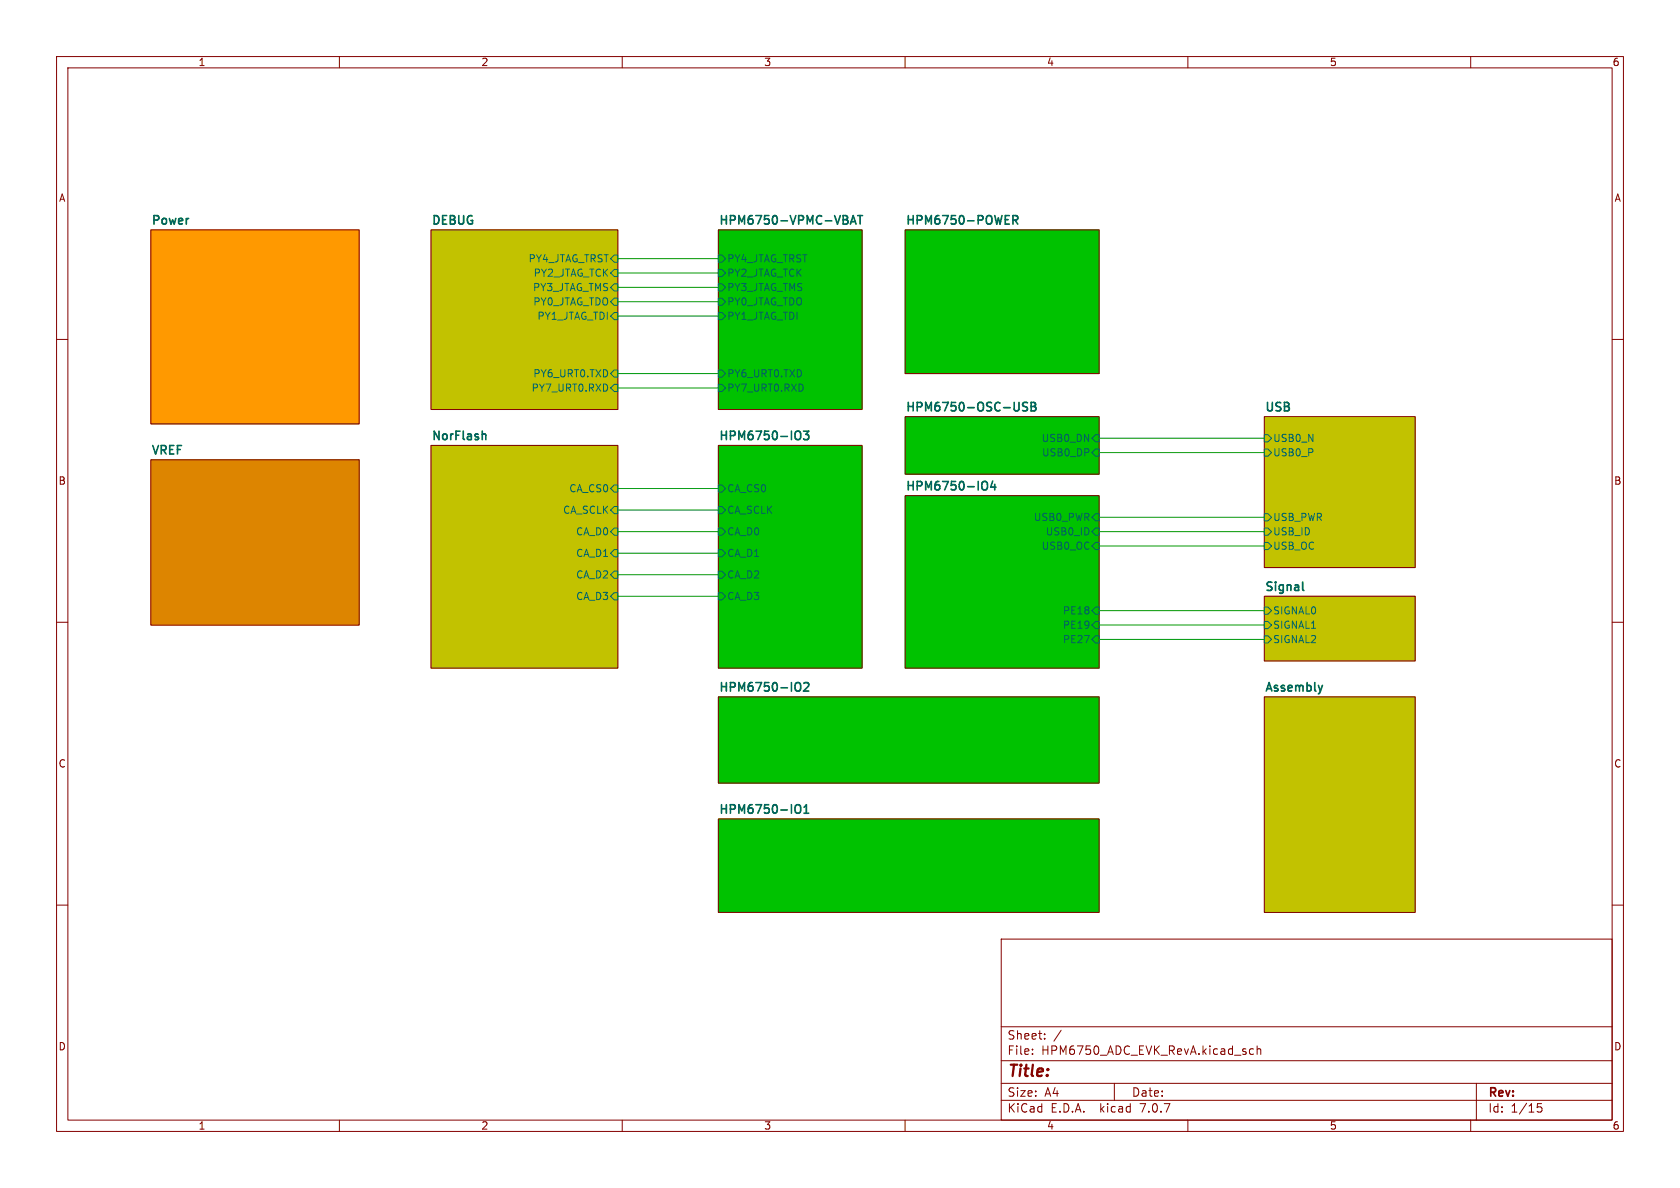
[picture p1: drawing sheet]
<svg xmlns="http://www.w3.org/2000/svg" width="297mm" height="210mm" viewBox="0 0 297 210" stroke-linecap="round" stroke-linejoin="round" font-family="sans-serif">
<g fill="none" stroke="#840000" stroke-width=".18">
<path d="M10 10h277v190h-277zM12 12h273v186h-273zM60 10v2M110 10v2M160 10v2M210 10v2M260 10v2M10 60h2M26.7 40.6h36.8v34.3h-36.8zM76.2 40.6h33v31.8h-33zM127 40.6h25.4v31.8h-25.4zM160 40.6h34.3v25.4h-34.3z"/>
<path d="M285 60h2M76.2 78.7h33v39.4h-33zM127 78.7h25.4v39.4h-25.4zM160 73.7h34.3v10.1h-34.3zM223.5 73.7h26.7v26.6h-26.7zM26.7 81.3h36.8v29.2h-36.8zM160 87.6h34.3v30.5h-34.3zM10 110h2M223.5 105.4h26.7v11.4h-26.7zM285 110h2M127 123.2h67.3v15.2h-67.3zM223.5 123.2h26.7v38.1h-26.7z"/>
<path d="M10 160h2M127 144.8h67.3v16.5h-67.3zM285 160h2M177 166h108v32h-108zM60 198v2M110 198v2M160 198v2M177 194.5h108M177 191.5h108M177 187.5h108M177 181.5h108M182.5 186.3v.1"/>
<path d="M182.5 185.5v.1M184.7 183.6v.1M184.7 182.8v.1M187.6 182.1l-1.3 2M197 191.5v3M210 198v2M221 186.3l.2 .1 .4-.1M221.6 185.5l-.4-.1-.2 .1M222.2 185.5l.3-.1 .3 .1 .1 .9M222.2 184.9v1.5M260 198v2M261 191.5v6.5"/>
<path d="M272.5 195.1h-.7l-.1 .7 .3-.1h.5l.1 .3-.1 .5-.2 .1-.6-.1"/>
</g>
<g fill="#00c200" stroke="#00c200" stroke-width=".18">
<path d="M160 73.7h34.3v10.1h-34.3z"/>
<path d="M127 78.7h25.4v39.4h-25.4z"/>
<path d="M127 123.2h67.3v15.2h-67.3z"/>
<path d="M127 144.8h67.3v16.5h-67.3z"/>
<path d="M127 40.6h25.4v31.8h-25.4z"/>
<path d="M160 40.6h34.3v25.4h-34.3z"/>
<path d="M160 87.6h34.3v30.5h-34.3z"/>
</g>
<path d="M26.7 81.3h36.8v29.2h-36.8z" fill="#dd8500" stroke="#dd8500" stroke-width=".18"/>
<g fill="#c2c200" stroke="#c2c200" stroke-width=".18">
<path d="M76.2 40.6h33v31.8h-33z"/>
<path d="M76.2 78.7h33v39.4h-33z"/>
<path d="M223.5 73.7h26.7v26.6h-26.7z"/>
<path d="M223.5 105.4h26.7v11.4h-26.7z"/>
<path d="M223.5 123.2h26.7v38.1h-26.7z"/>
</g>
<path d="M26.7 40.6h36.8v34.3h-36.8z" fill="#f90" stroke="#f90" stroke-width=".18"/>
<g fill="none" stroke="#006464" stroke-width=".18">
<path d="M107.9 48.3l.7-.7h.6v1.3h-.6zM107.9 53.3l.7-.6h.6v1.3h-.6zM108.6 45.1h.6v1.3h-.6l-.7-.7zM108.6 50.2h.6v1.2h-.6l-.7-.6zM108.6 55.2h.6v1.3h-.6l-.7-.6zM127 47.6h.6l.7 .7-.7 .6h-.6zM127 50.2h.6l.7 .6-.7 .6h-.6zM127 45.1h.6l.7 .6-.7 .7h-.6zM127 55.2h.6l.7 .7-.7 .6h-.6zM127 52.7h.6l.7 .6-.7 .7h-.6zM107.9 66l.7-.6h.6v1.3h-.6zM108.6 67.9h.6v1.3h-.6l-.7-.6z"/>
<path d="M127 67.9h.6l.7 .7-.7 .6h-.6zM127 65.4h.6l.7 .6-.7 .7h-.6zM193.7 76.8h.6v1.3h-.6l-.7-.6zM193.7 79.4h.6v1.2h-.6l-.7-.6zM223.5 79.4h.7l.6 .6-.6 .6h-.7zM223.5 76.8h.7l.6 .7-.6 .6h-.7zM107.9 94l.7-.7h.6v1.3h-.6zM107.9 86.4l.7-.7h.6v1.3h-.6zM108.6 89.5h.6v1.3h-.6l-.7-.6zM108.6 97.2h.6v1.2h-.6l-.7-.6zM127 85.7h.6l.7 .7-.7 .6h-.6zM127 89.5h.6l.7 .7-.7 .6h-.6z"/>
<path d="M127 93.3h.6l.7 .7-.7 .6h-.6zM127 97.2h.6l.7 .6-.7 .6h-.6zM193.7 93.3h.6v1.3h-.6l-.7-.6zM193.7 95.9h.6v1.3h-.6l-.7-.7zM193.7 90.8h.6v1.3h-.6l-.7-.7zM223.5 95.9h.7l.6 .6-.6 .7h-.7zM223.5 93.3h.7l.6 .7-.6 .6h-.7zM223.5 90.8h.7l.6 .6-.6 .7h-.7zM107.9 105.4l.7-.6h.6v1.2h-.6zM108.6 101h.6v1.2h-.6l-.7-.6zM127 101h.6l.7 .6-.7 .6h-.6zM127 104.8h.6l.7 .6-.7 .6h-.6z"/>
<path d="M193.7 112.4h.6v1.3h-.6l-.7-.7zM193.7 107.3h.6v1.3h-.6l-.7-.6zM193.7 109.9h.6v1.2h-.6l-.7-.6zM223.5 109.9h.7l.6 .6-.6 .6h-.7zM223.5 112.4h.7l.6 .6-.6 .7h-.7zM223.5 107.3h.7l.6 .7-.6 .6h-.7z"/>
</g>
<g fill="none" stroke="#006464" stroke-width=".3">
<path d="M150.3 39.6l.5-1.5 .5 1.5M150.5 39.2h.7M151.6 38.1h.9M152.1 38.1v1.5M179.1 38.9l.7-.1 .1-.2v-.3l-.3-.2h-.5v1.5M179.4 38.9l.5 .7M85.8 76.8l.1 .9M140.9 76.2a.5 .5 0 0 1 .7 .5v.5a.5 .5 0 0 1-.7 .5M142.1 76.2h.9l-.5 .6 .4 .1v.7l-.2 .1h-.4l-.2-.1M181.6 71.2l-.5-.1-.2 .2v.4l.6 .3 .1 .3-.2 .3h-.6M182.3 71.1h.5l.2 .2 .1 .3-.3 .2a.4 .4 0 0 1 .4 .4 .4 .4 0 0 1-.3 .4h-.6zM182.3 71.8h.5"/>
<path d="M173.9 85.1a.5 .5 0 0 1 .7 .5v.5a.5 .5 0 0 1-.7 .5M175.5 85l-.4 1.1h1M175.9 85.6v1M230.4 104.3l.1 .1M140.9 120.7a.5 .5 0 0 1 .7 .5v.5a.5 .5 0 0 1-.7 .5M142.1 120.8l.6-.1 .2 .1 .1 .3-.9 1.1h.9M140.6 142.5a.5 .5 0 0 1 .6-.2 .5 .5 0 0 1 .4 .5v.5a.5 .5 0 0 1-.4 .5 .5 .5 0 0 1-.6-.3M142.1 143.8h.9M142.1 142.7l.5-.4v1.5"/>
</g>
<g fill="none" stroke="#009600" stroke-width=".18">
<path d="M109.2 53.3h17.8M109.2 55.9h17.8M109.2 48.3h17.8M109.2 50.8h17.8M109.2 45.7h17.8M109.2 68.6h17.8M109.2 66h17.8M194.3 77.5h29.2M109.2 90.2h17.8M109.2 94h17.8M109.2 86.4h17.8M109.2 97.8h17.8"/>
<path d="M194.3 94h29.2M194.3 91.4h29.2M194.3 96.5h29.2M194.3 80h29.2M109.2 101.6h17.8M109.2 105.4h17.8M194.3 110.5h29.2M194.3 113h29.2M194.3 108h29.2"/>
</g>
<text font-size="2.8" fill="#840000" x="178" y="190.9">Title:</text>
<g font-size="2.1" fill="#006464">
<text x="26.7" y="39.8">Power</text>
<text x="76.2" y="39.8">DEBUG</text>
<text x="127" y="39.8">HPM6750-VPMC-VBAT</text>
<text x="160" y="39.8">HPM6750-POWER</text>
<text x="76.2" y="77.9">NorFlash</text>
<text x="127" y="77.9">HPM6750-IO3</text>
<text x="160" y="72.8">HPM6750-OSC-USB</text>
<text x="223.5" y="72.8">USB</text>
<text x="26.7" y="80.5">VREF</text>
<text x="160" y="86.8">HPM6750-IO4</text>
<text x="223.5" y="104.6">Signal</text>
<text x="127" y="122.4">HPM6750-IO2</text>
<text x="223.5" y="122.4">Assembly</text>
<text x="127" y="144">HPM6750-IO1</text>
</g>
<g font-size="2.1" fill="#840000">
<text x="178" y="184">Sheet:</text>
<text x="178" y="186.7">File:</text>
<text x="184.1" y="186.7">HPM6750_ADC_EVK_RevA.kicad_sch</text>
<text x="178" y="196.9">KiCad</text>
<text x="178" y="194.1">Size:</text>
<text x="184.7" y="194.1">A4</text>
<text x="185.7" y="196.9">E.D.A.</text>
<text x="194.6" y="196.9">kicad</text>
<text x="200" y="194.1">Date:</text>
<text x="201.8" y="196.9">7.0.7</text>
<text x="263" y="194.3">Rev:</text>
<text x="263" y="196.9">Id:</text>
<text x="267.1" y="196.9">1/15</text>
</g>
<g font-size="1.8" fill="#840000">
<text x="35" y="11.9">1</text>
<text x="85" y="11.9">2</text>
<text x="135" y="11.9">3</text>
<text x="185" y="11.9">4</text>
<text x="235" y="11.9">5</text>
<text x="285" y="11.9">6</text>
<text x="10.3" y="35.9">A</text>
<text x="285.3" y="35.9">A</text>
<text x="10.3" y="85.9">B</text>
<text x="285.3" y="85.9">B</text>
<text x="10.3" y="135.9">C</text>
<text x="285.3" y="135.9">C</text>
<text x="10.3" y="185.9">D</text>
<text x="285.3" y="185.9">D</text>
<text x="35" y="199.9">1</text>
<text x="85" y="199.9">2</text>
<text x="135" y="199.9">3</text>
<text x="185" y="199.9">4</text>
<text x="235" y="199.9">5</text>
<text x="285" y="199.9">6</text>
</g>
<g font-size="1.8" fill="#006464">
<text x="93.3" y="46.6">PY4_JTAG_TRST</text>
<text x="128.5" y="46.6">PY4_JTAG_TRST</text>
<text x="94.1" y="51.7">PY3_JTAG_TMS</text>
<text x="94.3" y="49.1">PY2_JTAG_TCK</text>
<text x="128.5" y="49.1">PY2_JTAG_TCK</text>
<text x="128.5" y="51.7">PY3_JTAG_TMS</text>
<text x="94.2" y="54.2">PY0_JTAG_TDO</text>
<text x="94.9" y="56.7">PY1_JTAG_TDI</text>
<text x="128.5" y="56.7">PY1_JTAG_TDI</text>
<text x="128.5" y="54.2">PY0_JTAG_TDO</text>
<text x="93.9" y="69.4">PY7_URT0.RXD</text>
<text x="94.2" y="66.9">PY6_URT0.TXD</text>
<text x="128.5" y="69.4">PY7_URT0.RXD</text>
<text x="128.5" y="66.9">PY6_URT0.TXD</text>
<text x="184.1" y="78.3">USB0_DN</text>
<text x="184.1" y="80.9">USB0_DP</text>
<text x="225" y="80.9">USB0_P</text>
<text x="225" y="78.3">USB0_N</text>
<text x="100.5" y="87.2">CA_CS0</text>
<text x="128.5" y="87.2">CA_CS0</text>
<text x="99.5" y="91">CA_SCLK</text>
<text x="101.8" y="94.8">CA_D0</text>
<text x="128.5" y="91">CA_SCLK</text>
<text x="128.5" y="94.8">CA_D0</text>
<text x="182.7" y="92.3">USB0_PWR</text>
<text x="184.8" y="94.8">USB0_ID</text>
<text x="225" y="94.8">USB_ID</text>
<text x="225" y="92.3">USB_PWR</text>
<text x="101.8" y="98.7">CA_D1</text>
<text x="128.5" y="98.7">CA_D1</text>
<text x="184.1" y="97.4">USB0_OC</text>
<text x="225" y="97.4">USB_OC</text>
<text x="101.8" y="106.3">CA_D3</text>
<text x="101.8" y="102.5">CA_D2</text>
<text x="128.5" y="102.5">CA_D2</text>
<text x="128.5" y="106.3">CA_D3</text>
<text x="187.8" y="113.9">PE27</text>
<text x="187.8" y="108.8">PE18</text>
<text x="187.8" y="111.4">PE19</text>
<text x="225" y="111.4">SIGNAL1</text>
<text x="225" y="113.9">SIGNAL2</text>
<text x="225" y="108.8">SIGNAL0</text>
</g>
</svg>
